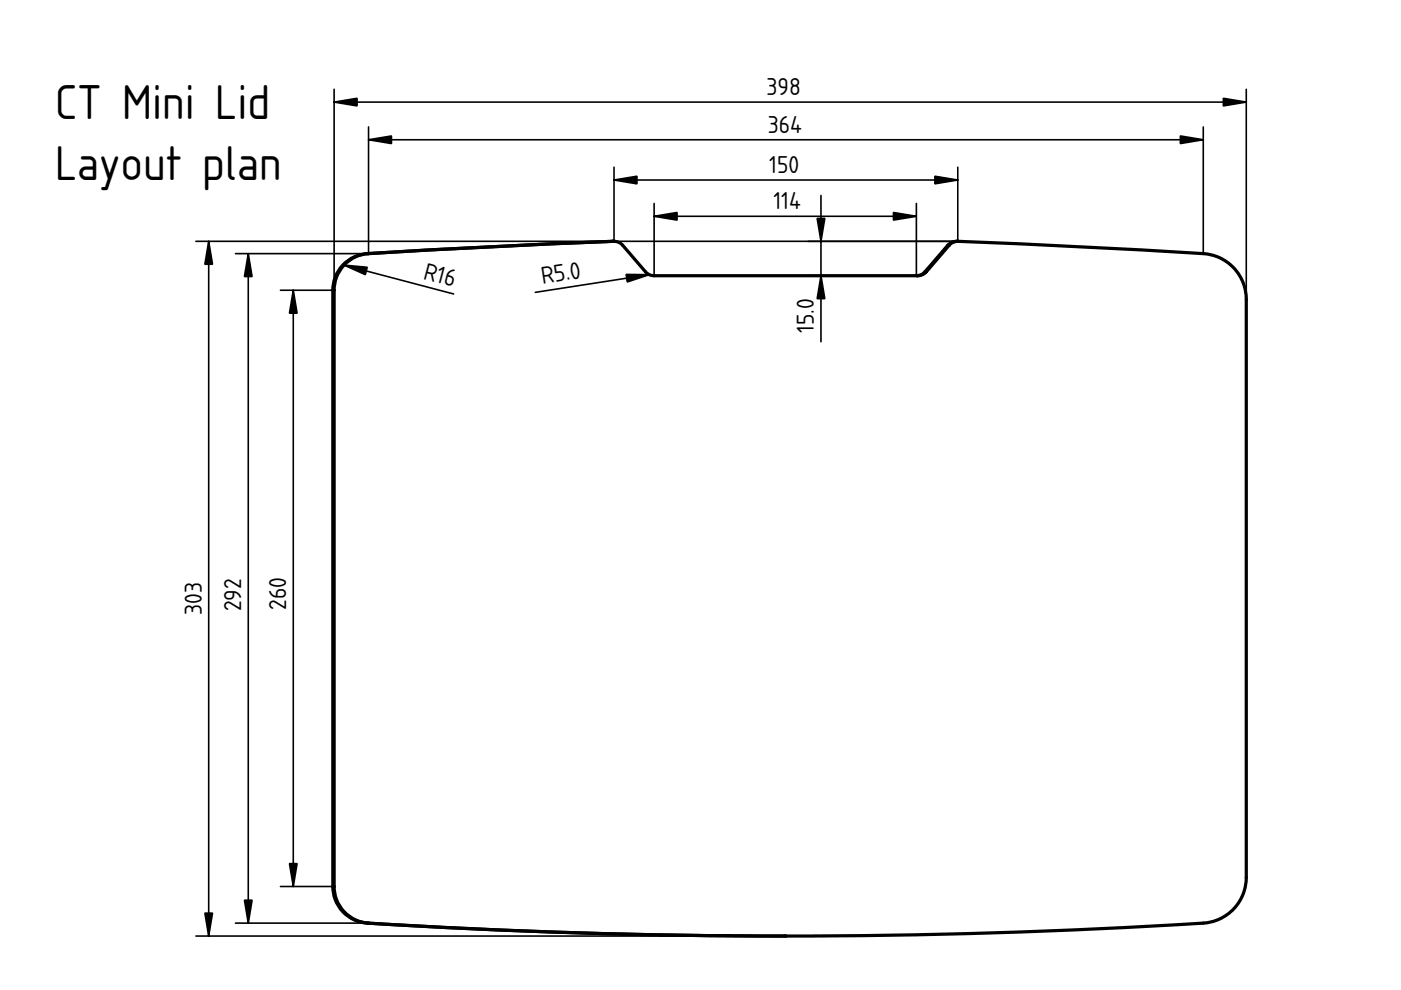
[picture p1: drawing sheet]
<svg xmlns="http://www.w3.org/2000/svg" width="297mm" height="210mm" viewBox="0 0 297 210" stroke-linecap="round" stroke-linejoin="round" font-family="sans-serif">
<path d="M167.4 126.2h.1" fill="none" stroke="#000" stroke-width=".21"/>
<path d="M194.3 58.5a2.43 2.43 0 0 0 1.8-.9h.3a2.49 2.49 0 0 1-2.1 .9z" fill-rule="evenodd" fill="#fff"/>
<g fill="none" stroke="#000" stroke-width=".68">
<path d="M77.9 53.8a7.8 7.8 0 0 0-7.3 7.7M77.9 53.8h.2M78.1 53.8a7.8 7.8 0 0 0-7.3 7.7M129.8 51.2l-26 1.1-25.9 1.5M129.9 51.2h-.1M130.2 51.2a2.43 2.43 0 0 1 1.8 .8l4.8 5.6a2.43 2.43 0 0 0 1.9 .9h55.9a2.43 2.43 0 0 0 1.8-.9M130.2 51.2l-26.1 1.1-26 1.5M130.2 51.2h-.4M196.1 57.6a2.43 2.43 0 0 1-1.8 .9M196.1 57.6h.3M201 52l-4.9 5.6M201 52h.2"/>
<path d="M201.2 52l-4.8 5.6M203.1 51.2a2.51 2.51 0 0 0-2.1 .8M203.1 51.2a2.43 2.43 0 0 0-1.9 .8M203.1 51.2l26 1.1 26 1.5a9.7 9.7 0 0 1 9.1 9.7v122.5a9.7 9.7 0 0 1-9.1 9.7 1429.9 1429.9 0 0 1-88.5 2.8M70.6 61.5v126.5M70.6 61.5h.2M70.8 61.5v126.5M70.6 188a7.8 7.8 0 0 0 7.3 7.7M70.6 188h.2M70.8 188a7.8 7.8 0 0 0 7.3 7.7M77.9 195.7a1429.9 1429.9 0 0 0 88.7 2.8M77.9 195.7h.2"/>
<path d="M78.1 195.7a1429.9 1429.9 0 0 0 88.5 2.8"/>
</g>
<path d="M167.4 126.2h.1" fill="none" stroke="#000" stroke-width=".21"/>
<g fill="none" stroke="#000" stroke-width=".34">
<path d="M70.8 18.9v169.1h-11.3M264.2 18.9v167.1M70.8 21.6h193.4M78.1 29.6h177M78.1 26.9v26.9h-28.2M130.2 38.2h72.9M130.2 35.4v15.8M203.1 35.4v15.8h-161.6M255.1 26.9v26.9M44.2 51.2v147.3M52.6 53.8v141.9M73 56.2l23.2 6.1"/>
<path d="M137.7 58.2l-24.2 3.8M138.7 45.9h55.6M138.7 43.1v15.4M174.1 41.4v31.1M194.3 43.1v15.4h-23M59.5 61.5h11.3M62.2 61.5v126.5M41.5 198.5h125.1M49.9 195.7h28.2"/>
</g>
<g fill="#000" stroke="#000" stroke-width=".34">
<path d="M70.8 21.6l4.9-.8v1.7zM78.1 29.6l4.9-.8v1.6zM130.2 38.2l4.8-.8v1.6zM198.2 37.4l4.9 .8-4.9 .8zM250.3 28.8l4.8 .8-4.8 .8zM259.4 20.8l4.8 .8-4.8 .9zM44.2 51.2l.9 4.8h-1.7zM52.6 53.8l.8 4.8h-1.6zM73 56.2l4.9 .5-.5 1.5zM132.7 58.2h5l-4.7 1.6zM138.7 45.9l4.8-.9v1.7zM174.1 58.5l.8 4.8h-1.6z"/>
<path d="M173.3 46.3h1.6l-.8 4.9zM189.4 45l4.9 .9-4.9 .8zM62.2 61.5l.8 4.9h-1.6zM43.4 193.6h1.7l-.9 4.9zM51.8 190.9h1.6l-.8 4.8zM61.4 183.1h1.6l-.8 4.9z"/>
</g>
<g font-size="9.7">
<text x="11.6" y="25.2">CT Mini Lid</text>
<text x="11.6" y="38.1">Layout plan</text>
</g>
<g font-size="4.9">
<text x="162.5" y="20.2">398</text>
<text x="162.8" y="28.1">364</text>
<text x="163.1" y="36.7">150</text>
<text x="164" y="44.4">114</text>
<text x="89.6" y="59.1" transform="rotate(15 89.6 59.1)">R16</text>
<text x="115" y="60.3" transform="rotate(-9 115 60.3)">R5.0</text>
<text x="172.6" y="70.6" transform="rotate(-90 172.6 70.6)">15.0</text>
<text x="42.8" y="130.3" transform="rotate(-90 42.8 130.3)">303</text>
<text x="51.2" y="129.6" transform="rotate(-90 51.2 129.6)">292</text>
<text x="60.7" y="129.3" transform="rotate(-90 60.7 129.3)">260</text>
</g>
</svg>
